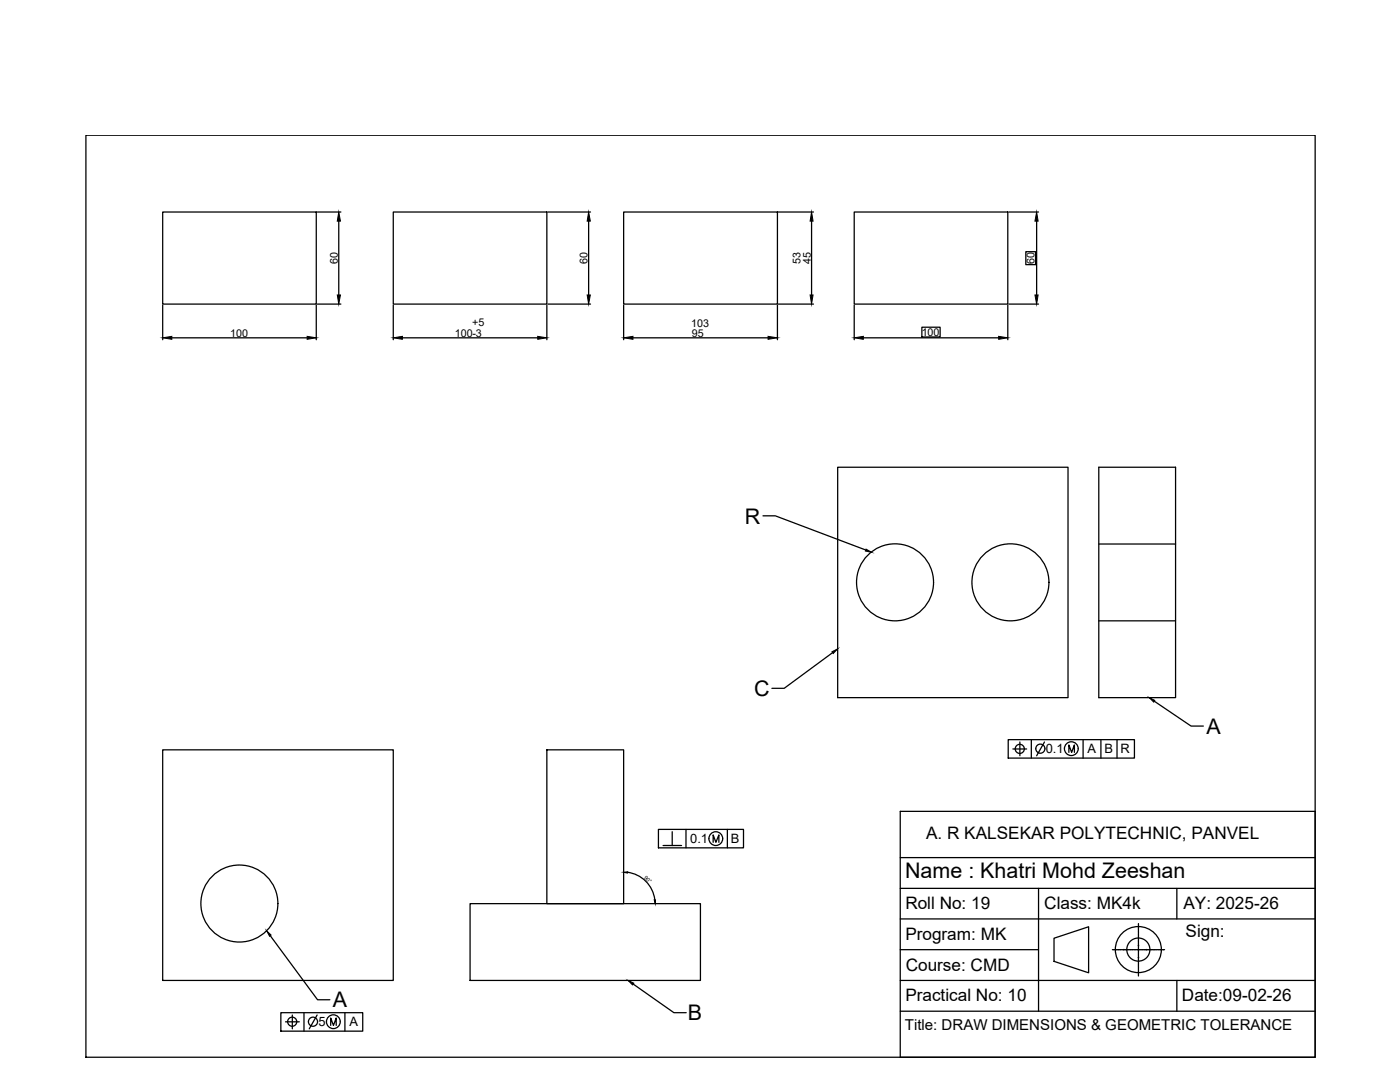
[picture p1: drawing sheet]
<svg xmlns="http://www.w3.org/2000/svg" width="279mm" height="216mm" viewBox="0 0 279 216" stroke-linecap="round" stroke-linejoin="round" font-family="sans-serif">
<!-- layer: 0 -->
<g fill="none" stroke="#000" stroke-width=".25">
<path d="M17.1 27h245.4v184h-245.4zM32.5 42.3h30.6v18.4h-30.6zM63.3 42.3h4.7M67.6 44.1v14.8M78.5 42.3h30.6v18.4h-30.6zM109.3 42.3h8.6M117.5 44.1v14.8M124.5 42.3h30.7v18.4h-30.7zM155.3 42.3h7M162 44.1v14.8M170.5 42.3h30.6v18.4h-30.6zM201.3 42.3h6"/>
<path d="M204.7 50.2h2v2.6h-2zM206.9 44.1v14.8M32.5 60.9v6.9M34.3 67.4h27M63.1 60.9v6.9M63.3 60.7h4.7M78.5 60.9v6.9M80.3 67.4h27M109.1 60.9v6.9M109.3 60.7h8.6M124.5 60.9v6.9M126.3 67.4h27"/>
<path d="M155.2 60.9v6.9M155.3 60.7h7M170.5 60.9v6.9M172.3 67.4h27M184 65.3h3.6v1.9h-3.6zM201.1 60.9v6.9M201.3 60.7h6M167.2 93.2h45.9v46h-45.9zM219.3 93.2h15.3v46h-15.3zM152.3 102.9h2.4l18.1 6.8M219.3 108.6h15.3M166.2 130.2l-9.7 7.1h-2.4"/>
<path d="M219.3 123.9h15.3M230.4 139.9l7.3 5h2.5M32.5 149.6h46v46h-46zM109.1 149.6h15.4v30.7h-15.4zM201.2 147.6h25.2v3.7h-25.2zM202.1 149.5h2.8M203.5 148.1v2.7M205.8 147.6v3.7M208.4 148.1l-1.5 2.7M213.3 150.1v-1.5l.6 1.5 .5-1.5v1.5M216.2 147.6v3.7M219.7 147.6v3.7"/>
<path d="M222.9 147.6v3.7M125.2 174.1a6.3 6.3 0 0 1 5.5 5.4M131.4 165.5h17v3.7h-17zM132.3 168.7h3.7M134.2 166v2.7M136.9 165.5v3.7M142.3 168.1v-1.5l.6 1.5 .6-1.5v1.5M145.2 165.5v3.7M179.7 161.9h82.8v49.1h-82.8zM179.7 171.1h82.8M179.7 177.3h82.8M207.3 177.3v24.5"/>
<path d="M234.9 177.3v6.1M53.9 186.7l9.5 12.8h2.4M93.8 180.3h46v15.3h-46zM126.4 196.4l8.1 5.7h2.4M179.7 195.6h82.8M179.7 189.5h27.6M179.7 183.4h82.8M210.4 187.2l6.9-2.3v9.2l-6.9-2.3zM222 189.5h.2M222.2 189.5h1.4M223.6 189.5h.3M224 189.5h.2"/>
<path d="M224.3 189.5h1.7M226.1 189.5h.3M226.4 189.5h.3M226.7 189.5h2M227.2 185.9v.3M227.2 186.6v.3M227.2 189v.3M227.2 190.4v.3M227.2 192.8v.3M227.2 193.5v.3M227.2 184.3v1.6M227.2 186.3v.2"/>
<path d="M227.2 186.9v1.7M227.2 188.7v.2M227.2 189.3v1.1M227.2 190.8v.2M227.2 191.1v1.7M227.2 193.2v.2M227.2 193.8v.9M228.8 189.5h1.7M230.5 189.5h.3M230.9 189.5h.2M231.2 189.5h1.2M234.9 195.6v6.2"/>
<path d="M56 202.1h16.4v3.7h-16.4zM57 203.9h2.7M58.3 202.5v2.8M60.7 202.1v3.7M63.3 202.5l-1.6 2.8M66 204.6v-1.5l.5 1.5 .6-1.5v1.5M68.8 202.1v3.7M179.7 201.8h82.8"/>
<circle cx="178.6" cy="116.2" r="7.7"/>
<circle cx="201.7" cy="116.2" r="7.7"/>
<circle cx="203.5" cy="149.4" r=".91"/>
<circle cx="207.6" cy="149.4" r=".91"/>
<circle cx="213.8" cy="149.4" r="1.38"/>
<circle cx="142.9" cy="167.3" r="1.38"/>
<circle cx="47.8" cy="180.3" r="7.7"/>
<circle cx="227.2" cy="189.5" r="4.6"/>
<circle cx="227.2" cy="189.5" r="2.31"/>
<circle cx="58.3" cy="203.9" r=".91"/>
<circle cx="62.5" cy="203.9" r=".91"/>
<circle cx="66.5" cy="203.9" r="1.38"/>
</g>
<g fill="#000" stroke="#000" stroke-width=".2">
<path d="M67.3 58.9h.6l-.3 1.8zM67.6 42.3l.3 1.8h-.6zM117.2 58.9h.6l-.3 1.8zM117.5 42.3l.3 1.8h-.6zM161.7 58.9h.6l-.3 1.8zM162 42.3l.3 1.8h-.6zM206.5 58.9h.7l-.3 1.8zM206.9 42.3l.3 1.8h-.7zM32.5 67.4l1.8-.3v.6zM61.3 67.1l1.8 .3-1.8 .3zM78.5 67.4l1.8-.3v.6zM107.3 67.1l1.8 .3-1.8 .3z"/>
<path d="M124.5 67.4l1.8-.3v.6zM153.3 67.1l1.9 .3-1.9 .3zM170.5 67.4l1.8-.3v.6zM199.3 67.1l1.8 .3-1.8 .3zM172.8 109.6l1.1 .6-1.2-.2zM166 130.1l1.2-.6-.9 .9zM229.4 139.2l1.1 .6-.2 .3zM124.5 174h.8l-.1 .2zM130.6 179.5h.2v.8zM53.2 185.7l.9 .9-.3 .2zM125.3 195.6l1.2 .6-.3 .3zM224.2 189.5h.2z"/>
<path d="M227.1 188.7h.2zM228.7 189.5h.2z"/>
<circle cx="227.2" cy="191.1" r=".07"/>
</g>
<g font-size="4.3">
<text x="148.6" y="104.5">R</text>
<text x="150.5" y="138.9">C</text>
<text x="240.7" y="146.4">A</text>
<text x="180.6" y="175.3">Name : Khatri Mohd Zeeshan</text>
<text x="66.4" y="201">A</text>
<text x="137.2" y="203.6">B</text>
</g>
<g font-size="3.4">
<text x="184.8" y="167.4">A. R KALSEKAR POLYTECHNIC, PANVEL</text>
<text x="180.7" y="181.4">Roll No: 19</text>
<text x="208.4" y="181.5">Class: MK4k</text>
<text x="236.2" y="181.4">AY: 2025-26</text>
<text x="180.7" y="187.6">Program: MK</text>
<text x="236.6" y="187">Sign:</text>
<text x="180.8" y="193.7">Course: CMD</text>
<text x="180.7" y="199.8">Practical No: 10</text>
<text x="235.9" y="199.8">Date:09-02-26</text>
</g>
<text font-size="3" x="180.6" y="205.5">Title: DRAW DIMENSIONS &amp; GEOMETRIC TOLERANCE</text>
<g font-size="2.6">
<text x="208.7" y="150.3">0.1</text>
<text x="217" y="150.3">A</text>
<text x="220.4" y="150.3">B</text>
<text x="223.6" y="150.3">R</text>
<text x="137.8" y="168.3">0.1</text>
<text x="145.9" y="168.3">B</text>
<text x="63.5" y="204.8">5</text>
<text x="69.8" y="204.8">A</text>
</g>
<g font-size="2.1">
<text x="67.4" y="52.7" transform="rotate(-90 67.4 52.7)">60</text>
<text x="117.3" y="52.7" transform="rotate(-90 117.3 52.7)">60</text>
<text x="159.7" y="52.7" transform="rotate(-90 159.7 52.7)">53</text>
<text x="161.8" y="52.7" transform="rotate(-90 161.8 52.7)">45</text>
<text x="206.5" y="52.7" transform="rotate(-90 206.5 52.7)">60</text>
<text x="94.2" y="65.1">+5</text>
<text x="138" y="65.2">103</text>
<text x="45.9" y="67.2">100</text>
<text x="90.8" y="67.2">100-3</text>
<text x="138.1" y="67.2">95</text>
<text x="183.9" y="67">100</text>
</g>
<text font-size="1.1" x="128.5" y="175.1" transform="rotate(44 128.5 175.1)">90°</text>
</svg>
